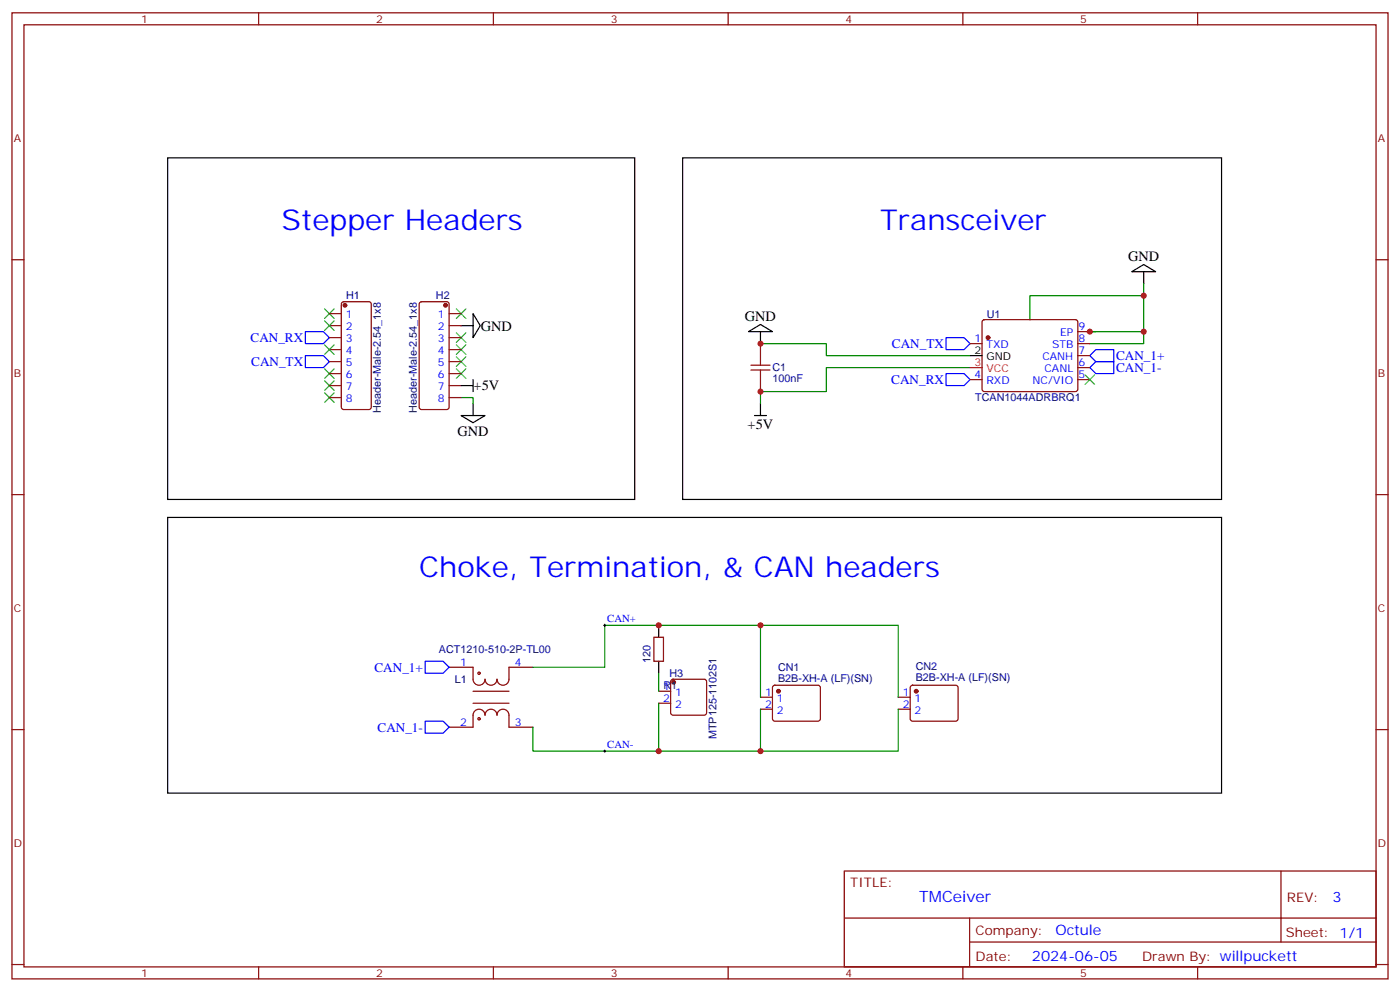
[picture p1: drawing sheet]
<svg xmlns="http://www.w3.org/2000/svg" width="412mm" height="292mm" viewBox="0 0 412 292" stroke-linecap="round" stroke-linejoin="round" font-family="sans-serif">
<g fill="none" stroke="#870000" stroke-width=".35">
<path d="M3.5 3.8h405.4v284.3h-405.4zM7.1 7.3h398.2v277.3h-398.2zM76.2 3.8v3.5M145.3 3.8v3.5M214.5 3.8v3.5M283.6 3.8v3.5M352.8 3.8v3.5M3.5 76.4h3.6M405.3 76.4h3.6M97 92.3h3.5M97 95.8h3.5M97 99.4h3.5"/>
<path d="M100.8 89l.4-.2h7.5l.6 .4 .1 30.6-.5 .7h-7.7l-.6-.4-.1-30.6zM123.7 89l.5-.2h7.4l.6 .4 .1 30.6-.5 .7h-7.6l-.7-.4v-30.6zM132.3 92.3h3.5M132.3 95.8h3.5M132.3 99.4h3.5M289.5 94.3l.5-.2h26.8l.5 .2 .2 .5-.1 20-.6 .5-27.1-.1-.4-.7v-19.7zM317.5 97.6h3.5M97 102.9h3.5M97 106.4h3.5M97 110h3.5M97 113.5h3.5M97 117h3.5"/>
<path d="M132.3 102.9h3.5M132.3 106.4h3.5M132.3 110h3.5M132.3 113.5h3.5M132.3 117h3.5M224 101.1v3.6M224 111.7v3.6M285.8 101.1h3.5M285.8 111.7h3.5M317.5 101.1h3.5M317.5 111.7h3.5M317.5 108.2h3.5"/>
<path d="M317.5 104.7h3.5M3.5 145.6h3.6M405.3 145.6h3.6M132.3 196.4h7v3.5a1.76 1.76 0 0 0 1.8 1.8 1.76 1.76 0 0 0 1.8-1.8 1.76 1.76 0 0 0 1.7 1.8 1.76 1.76 0 0 0 1.8-1.8 1.76 1.76 0 0 0 1.8 1.8 1.76 1.76 0 0 0 1.7-1.8v-3.5h7.1M192.6 187.6h2.8v7h-2.8zM3.5 214.7h3.6M132.3 214h7v-3.5a1.76 1.76 0 0 1 1.8-1.8 1.76 1.76 0 0 1 1.8 1.8 1.76 1.76 0 0 1 1.7-1.8 1.76 1.76 0 0 1 1.8 1.8 1.76 1.76 0 0 1 1.8-1.8 1.76 1.76 0 0 1 1.7 1.8v3.5h7.1M139.3 203.4h10.6M139.3 207h10.6M194 203.4h3.6M194 207h3.6M197.8 200.1l.5-.2h9.1l.5 .2 .2 .5v9.2l-.2 .5-.5 .2h-9.1l-.5-.2-.2-.5v-9.2z"/>
<path d="M224 205.2h3.5M224 208.7h3.5M227.8 201.9l.4-.2h12.7l.5 .2 .3 .5-.1 9.4-.7 .5-12.9-.1-.5-.6v-9.2zM264.6 205.2h3.5M264.6 208.7h3.5M268.3 201.9l.5-.2h12.7l.5 .2 .2 .5v9.4l-.7 .5-13-.1-.4-.6v-9.2zM405.3 214.7h3.6M248.7 256.4h156.6v28.2h-156.6zM377.3 256.4v20.9M248.7 270.2h156.5M285.6 277.3h119.6M285.6 270.2v14.1"/>
<path d="M3.5 283.9h3.6M76.2 284.6v3.5M145.3 284.6v3.5M214.5 284.6v3.5M283.6 284.6v3.5M352.8 284.6v3.5M405.3 283.9h3.6"/>
<circle cx="141.1" cy="198.2" r=".35"/>
<circle cx="141.1" cy="211.6" r=".35"/>
</g>
<g fill="#870000" stroke="#870000" stroke-width=".35">
<circle cx="229.3" cy="203.4" r=".53"/>
<circle cx="269.9" cy="203.4" r=".53"/>
<circle cx="101.6" cy="89.9" r=".53"/>
<circle cx="131.2" cy="89.9" r=".53"/>
<circle cx="198.4" cy="200.8" r=".53"/>
<circle cx="291" cy="99.4" r=".53"/>
</g>
<g fill="none" stroke="#000" stroke-width=".35">
<path d="M49.4 46.5h137.6v100.5h-137.6zM201.1 46.5h158.7v100.5h-158.7zM333.4 80l3.5-2.1 3.5 2.1zM336.9 80v3.5M135.8 95.8h3.5M139.3 92.3l2.2 3.5-2.2 3.6zM220.5 97.6l3.5-2.1 3.5 2.1zM224 97.6v3.5M135.8 113.5h3.5M139.3 111.7v3.6M139.3 118.8v3.5M224 118.8v3.5"/>
<path d="M285.8 104.7h3.5M135.8 122.3h7.1l-3.6 2.1zM222.2 122.3h3.6M49.4 152.3h310.4v81.1h-310.4zM194 184v3.6M194 194.6v3.6"/>
</g>
<path d="M322.8 97.6h-1.8h15.9M336.9 83.5v17.6h-15.9M336.9 87h-33.5v7.1M135.8 117h3.5v1.8M224 101.1h19.4v3.6h42.4M285.8 108.2h-42.4v7.1h-19.4v3.5M157 196.4h21.2v-12.4h86.4v21.2M194 198.2v5.2M224 184v21.2M194 207v14.1M224 208.7v12.4M264.6 208.7v12.4h-107.6v-7.1" fill="none" stroke="#008700" stroke-width=".35"/>
<path d="M90 97.6h5.2l1.8 1.8-1.8 1.7h-5.2zM278.7 99.4h5.3l1.8 1.7-1.8 1.8h-5.3zM90 104.7h5.2l1.8 1.7-1.8 1.8h-5.2zM278.7 110h5.3l1.8 1.7-1.8 1.8h-5.3zM321 108.2l1.8-1.8h5.3v3.6h-5.3zM322.8 102.9h5.3v3.5h-5.3l-1.8-1.7zM125.2 194.6h5.3l1.8 1.8-1.8 1.8h-5.3zM125.2 212.3h5.3l1.8 1.7-1.8 1.8h-5.3z" fill="none" stroke="#00f" stroke-width=".35"/>
<g fill="none" stroke="#3c3" stroke-width=".35">
<path d="M95.6 90.9l2.8 2.8M95.6 94.4l2.8 2.9M98.4 90.9l-2.8 2.8M98.4 94.4l-2.8 2.9M134.4 90.9l2.8 2.8M134.4 98l2.8 2.8M137.2 90.9l-2.8 2.8M137.2 98l-2.8 2.8M95.6 108.5l2.8 2.9M95.6 112.1l2.8 2.8M95.6 115.6l2.8 2.8M95.6 101.5l2.8 2.8"/>
<path d="M98.4 108.5l-2.8 2.9M98.4 112.1l-2.8 2.8M98.4 115.6l-2.8 2.8M98.4 101.5l-2.8 2.8M134.4 101.5l2.8 2.8M134.4 105l2.8 2.8M134.4 108.5l2.8 2.9M137.2 101.5l-2.8 2.8M137.2 105l-2.8 2.8M137.2 108.5l-2.8 2.9M319.6 110.3l2.8 2.8M322.4 110.3l-2.8 2.8"/>
</g>
<path d="M221.2 108.9h5.6M221.2 107.5h5.6M224 104.7v2.8M224 108.9v2.8" fill="none" stroke="#a10000" stroke-width=".35"/>
<path d="M177.8 184h.7M178.2 183.7v.7M177.8 221.1h.7M178.2 220.7v.7" fill="none" stroke="#000" stroke-width=".29"/>
<path d="M285.8 108.2h3.5" fill="none" stroke="#f00" stroke-width=".35"/>
<g fill="#c00">
<circle cx="224" cy="184" r=".88"/>
<circle cx="224" cy="221.1" r=".88"/>
<circle cx="224" cy="101.1" r=".88"/>
<circle cx="224" cy="115.3" r=".88"/>
<circle cx="194" cy="184" r=".88"/>
<circle cx="194" cy="221.1" r=".88"/>
<circle cx="336.9" cy="87" r=".88"/>
<circle cx="336.9" cy="97.6" r=".88"/>
<circle cx="321" cy="97.6" r=".88"/>
</g>
<g font-size="8.5" fill="#00f">
<text x="82.9" y="67.6">Stepper Headers</text>
<text x="259.3" y="67.6">Transceiver</text>
<text x="123.5" y="169.9">Choke, Termination, &amp; CAN headers</text>
</g>
<text font-size="4.6" fill="#00f" x="270.8" y="265.4">TMCeiver</text>
<g font-size="4.2">
<text x="332.3" y="76.7">GND</text>
<text x="219.4" y="94.4">GND</text>
<text x="141.6" y="97.3">GND</text>
<text x="139.5" y="114.9">+5V</text>
<text x="134.8" y="128.4">GND</text>
<text x="220.2" y="126.2">+5V</text>
</g>
<g font-size="4.2" fill="#00f">
<text x="392.5" y="265.6">3</text>
<text x="310.9" y="275.2">Octule</text>
<text x="304" y="283">2024-06-05</text>
</g>
<g font-size="3.9" fill="#00f">
<text x="73.8" y="100.6">CAN_RX</text>
<text x="74" y="107.7">CAN_TX</text>
<text x="262.7" y="102.4">CAN_TX</text>
<text x="328.8" y="105.9">CAN_1+</text>
<text x="262.5" y="112.9">CAN_RX</text>
<text x="328.8" y="109.4">CAN_1-</text>
<text x="110.3" y="197.7">CAN_1+</text>
<text x="111.2" y="215.3">CAN_1-</text>
</g>
<g font-size="3.9" fill="#800">
<text x="250.5" y="260.9">TITLE:</text>
<text x="379.1" y="265.6">REV:</text>
<text x="287.4" y="275.1">Company:</text>
<text x="378.7" y="275.8">Sheet: 1/1</text>
<text x="287.4" y="282.8">Date:</text>
<text x="336.4" y="282.9">Drawn By: willpuckett</text>
</g>
<g font-size="3.2" fill="#800">
<text x="41.6" y="6.8">1</text>
<text x="110.8" y="6.8">2</text>
<text x="179.9" y="6.8">3</text>
<text x="249.1" y="6.8">4</text>
<text x="318.2" y="6.8">5</text>
<text x="4.1" y="41.9">A</text>
<text x="405.9" y="41.9">A</text>
<text x="4.1" y="111">B</text>
<text x="405.9" y="111">B</text>
<text x="4.1" y="180.2">C</text>
<text x="405.9" y="180.2">C</text>
<text x="4.1" y="249.3">D</text>
<text x="405.9" y="249.3">D</text>
<text x="41.6" y="287.6">1</text>
<text x="110.8" y="287.6">2</text>
<text x="179.9" y="287.6">3</text>
<text x="249.1" y="287.6">4</text>
<text x="318.2" y="287.6">5</text>
</g>
<g font-size="3.2" fill="#000080">
<text x="102" y="88.1">H1</text>
<text x="128.4" y="88.1">H2</text>
<text x="290.7" y="93.5">U1</text>
<text x="227.5" y="112.5">100nF</text>
<text x="227.5" y="109.3">C1</text>
<text x="287.3" y="118.2">TCAN1044ADRBRQ1</text>
<text x="112.2" y="121.5" transform="rotate(-90 112.2 121.5)">Header-Male-2.54_1x8</text>
<text x="122.8" y="121.5" transform="rotate(-90 122.8 121.5)">Header-Male-2.54_1x8</text>
<text x="129.3" y="192.2">ACT1210-510-2P-TL00</text>
<text x="191.6" y="195.1" transform="rotate(-90 191.6 195.1)">120</text>
<text x="229.2" y="197.4">CN1</text>
<text x="269.8" y="197.3">CN2</text>
<text x="134" y="201">L1</text>
<text x="195.5" y="202.9">R1</text>
<text x="197.2" y="199.3">H3</text>
<text x="229.2" y="200.6">B2B-XH-A (LF)(SN)</text>
<text x="269.8" y="200.5">B2B-XH-A (LF)(SN)</text>
<text x="211" y="217.5" transform="rotate(-90 211 217.5)">MTP125-1102S1</text>
</g>
<g font-size="3.2" fill="#00f">
<text x="101.8" y="93.7">1</text>
<text x="129" y="93.7">1</text>
<text x="101.8" y="97.3">2</text>
<text x="101.8" y="100.8">3</text>
<text x="129" y="97.3">2</text>
<text x="129" y="100.8">3</text>
<text x="287.1" y="100.8">1</text>
<text x="312.3" y="99">EP</text>
<text x="317.7" y="100.8">8</text>
<text x="317.7" y="97.3">9</text>
<text x="101.8" y="104.3">4</text>
<text x="101.8" y="107.8">5</text>
<text x="129" y="104.3">4</text>
<text x="129" y="107.8">5</text>
<text x="290.6" y="102.6">TXD</text>
<text x="307.1" y="106.1">CANH</text>
<text x="309.9" y="102.6">STB</text>
<text x="317.7" y="107.8">6</text>
<text x="317.7" y="104.3">7</text>
<text x="101.8" y="111.4">6</text>
<text x="129" y="111.4">6</text>
<text x="287.1" y="111.4">4</text>
<text x="290.6" y="113.1">RXD</text>
<text x="304.2" y="113.1">NC/VIO</text>
<text x="307.7" y="109.6">CANL</text>
<text x="317.7" y="111.4">5</text>
<text x="101.8" y="114.9">7</text>
<text x="101.8" y="118.4">8</text>
<text x="129" y="114.9">7</text>
<text x="129" y="118.4">8</text>
<text x="178.9" y="183.2">CAN+</text>
<text x="135.6" y="196">1</text>
<text x="151.7" y="196">4</text>
<text x="195.4" y="203.1">1</text>
<text x="195.4" y="206.6">2</text>
<text x="198.9" y="204.9">1</text>
<text x="198.9" y="208.4">2</text>
<text x="225.3" y="204.9">1</text>
<text x="225.3" y="208.4">2</text>
<text x="228.8" y="206.6">1</text>
<text x="265.9" y="204.9">1</text>
<text x="265.9" y="208.4">2</text>
<text x="269.4" y="206.6">1</text>
<text x="135.6" y="213.7">2</text>
<text x="151.7" y="213.7">3</text>
<text x="228.8" y="210.1">2</text>
<text x="269.4" y="210.1">2</text>
<text x="178.9" y="220.2">CAN-</text>
</g>
<g font-size="3.2">
<text x="287.1" y="104.3">2</text>
<text x="290.6" y="106.1">GND</text>
</g>
<g font-size="3.2" fill="#f00">
<text x="287.1" y="107.8">3</text>
<text x="290.6" y="109.6">VCC</text>
</g>
</svg>
